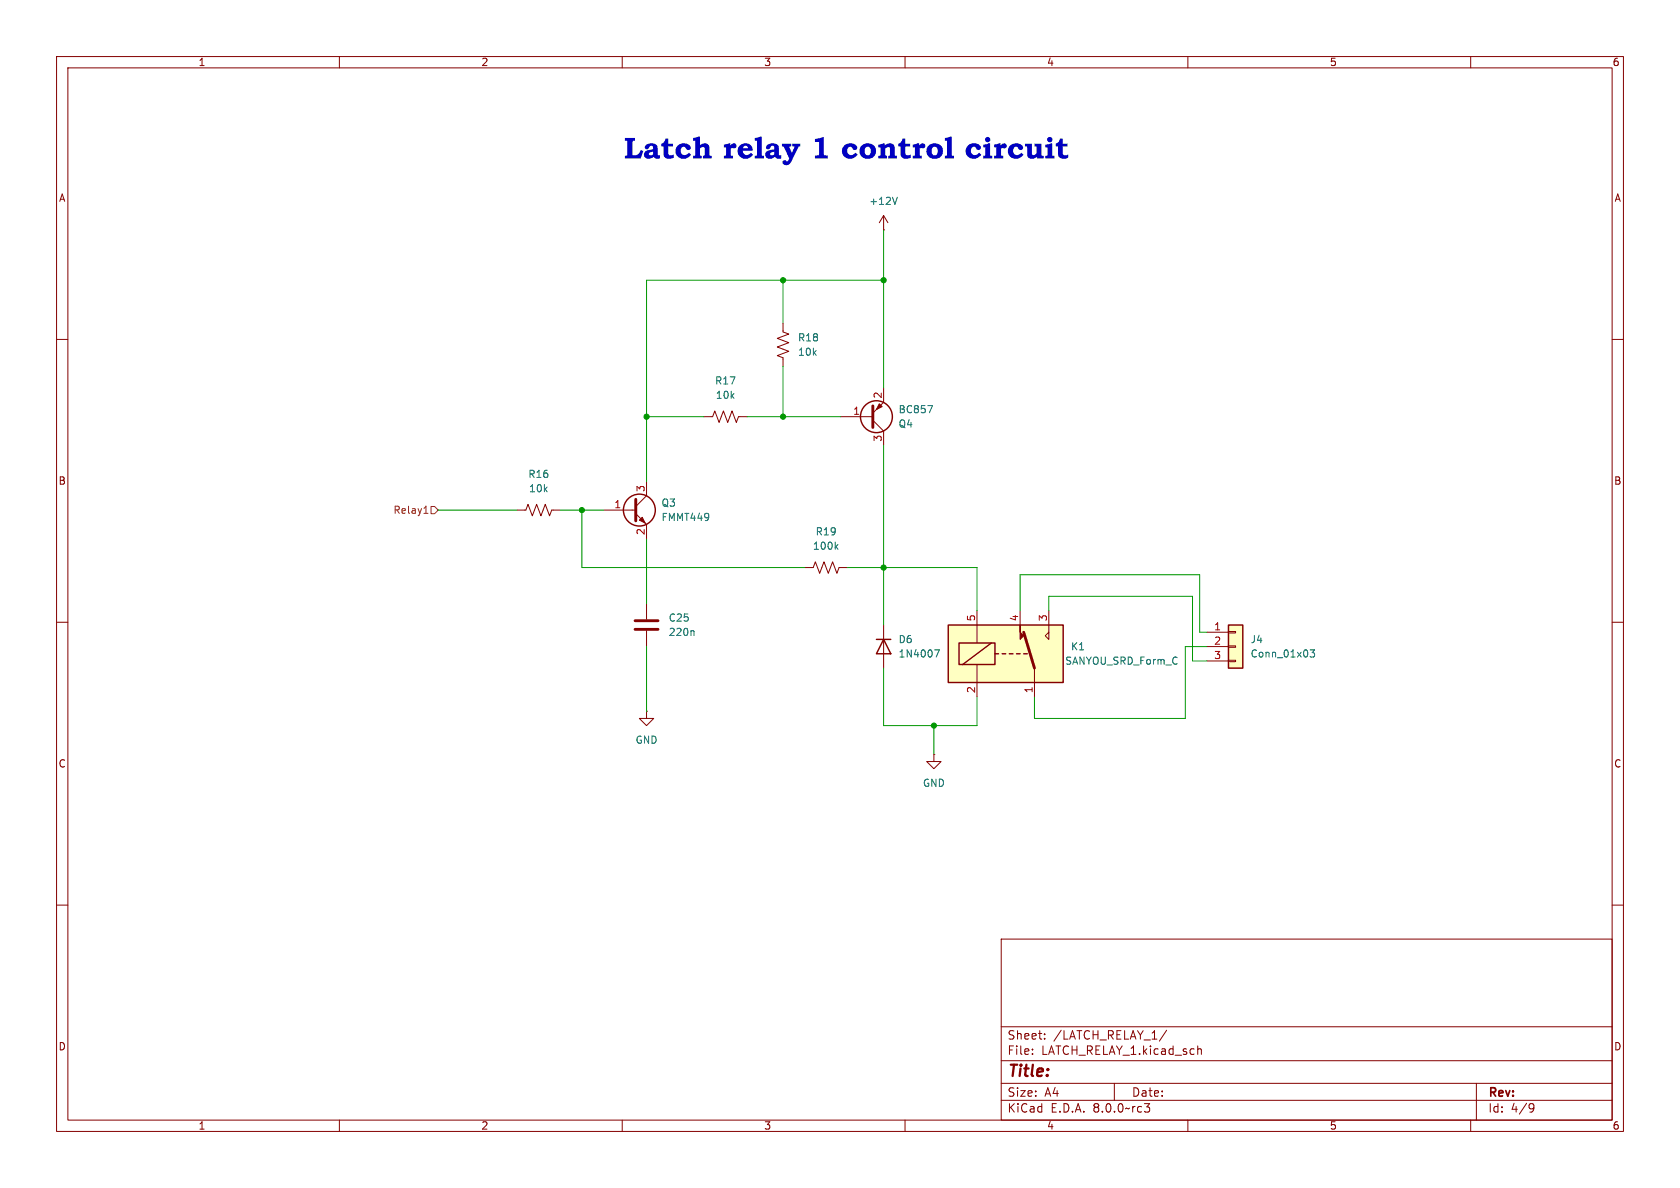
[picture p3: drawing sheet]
<svg xmlns="http://www.w3.org/2000/svg" width="297mm" height="210mm" viewBox="0 0 297 210" stroke-linecap="round" stroke-linejoin="round" font-family="sans-serif">
<g fill="none" stroke="#840000" stroke-width=".18">
<path d="M10 10h277v190h-277zM12 12h273v186h-273zM60 10v2M110 10v2M160 10v2M210 10v2M260 10v2M156.2 38.1v2.5M156.2 38.1l-.8 1.3M156.2 38.1l.8 1.3M10 60h2M138.4 57.2v1.5l1 .4-2 .7 2 .8-2 .7 2 .8-2 .8 1 .3v1.6"/>
<path d="M156.2 40.6h.1M285 60h2M124.5 73.7h1.5l.4-1.1 .7 2.1 .8-2.1 .8 2.1 .7-2.1 .8 2.1 .4-1h1.5M148.6 73.7h5.7M154.3 74.3l1.9 1.9v2.5M156.2 68.6v2.5l-1.9 1.9M91.4 90.2h1.6l.3-1 .8 2 .8-2 .7 2 .8-2 .8 2 .3-1h1.6M106.7 90.2h5.7M112.4 90.8l1.9 1.9v2.6M114.3 85.1v2.5l-1.9 1.9M10 110h2M114.3 106.7v2.8"/>
<path d="M114.3 111.5v2.8M142.2 100.3h1.6l.3-1 .8 2 .8-2 .7 2 .8-2 .8 2 .3-1h1.6M156.2 110.5v7.6M285 110h2M114.3 125.7v1.3h1.3l-1.3 1.3-1.3-1.3h1.3M114.3 125.7h.1M10 160h2M285 160h2M177 166h108v32h-108zM60 198v2M110 198v2M160 198v2"/>
<path d="M177 194.5h108M177 191.5h108M177 187.5h108M177 181.5h108M182.5 186.3v.1M182.5 185.5v.1M184.7 183.6v.1M184.7 182.8v.1M197 191.5v3M202.3 195.1h.9l-.5 .6 .5 .1v.5l-.2 .3h-.5M206.2 182.1l-1.2 2M210 198v2"/>
<path d="M211.7 184.9v1.5M211.7 185.5l.3-.1 .3 .1 .1 .9M260 198v2M261 191.5v6.5M270.6 195.1l.5 .1a.99 .99 0 0 1-.4 1.4h-.2M271.2 195.7l-.3 .3h-.3"/>
</g>
<path d="M154.3 71.8v3.8M112.4 88.3v3.8M112.3 111.3h4M112.3 109.7h4" fill="none" stroke="#840000" stroke-width=".51"/>
<g fill="#840000" stroke="#840000" stroke-width=".18">
<path d="M155.4 71.4l.6 .5-1.1 .5z"/>
<path d="M113 91.9l.5-.5 .5 1.1z"/>
</g>
<g fill="none" stroke="#840000" stroke-width=".25">
<path d="M154.9 113h2.6M156.2 113l1.3 2.6h-2.6z"/>
<circle cx="154.9" cy="73.7" r="2.82"/>
<circle cx="113" cy="90.2" r="2.82"/>
</g>
<path d="M158.6 34.9l-.4 1.2M164 71.7h.8l-.5 1.3M147.8 96.6l.3 .5M148.1 96.3l-.4 .4M122.5 111.5l.2 .2v.6M165.2 114.9h.9l-.6 1.2" fill="none" stroke="#006464" stroke-width=".18"/>
<path d="M167.6 110.5h20.4v10.2h-20.4z" fill="#ffffc2"/>
<path d="M172.7 108v5.7M172.7 117.5v5.7M180.3 108v2.5M182.9 118.1v5.1M185.4 108v5l-.6-.6 .6-.6" fill="none" stroke="#840000" stroke-width=".18"/>
<path d="M167.6 110.5h20.4v10.2h-20.4zM169.5 113.7h6.4v3.8h-6.4zM175.3 113.7l-5.1 3.8M175.9 115.6h.6M177.2 115.6h.6M178.4 115.6h.7M179.7 115.6h.6M181 115.6h.6" fill="none" stroke="#840000" stroke-width=".25"/>
<path d="M181 111.8l1.9 6.3" fill="none" stroke="#840000" stroke-width=".51"/>
<path d="M180.3 110.5v1.3l.7 .6-.7 .6z" fill="#840000" stroke="#840000" stroke-width=".18"/>
<path d="M217.2 110.5h2.5v7.6h-2.5z" fill="#ffffc2"/>
<path d="M213.4 111.8h3.8M213.4 114.3h3.8M213.4 116.8h3.8M217.2 116.7h1.2v.3h-1.2zM217.2 114.2h1.2v.2h-1.2zM217.2 111.6h1.2v.3h-1.2zM165.1 133.4v1.2h1.3l-1.3 1.3-1.3-1.3h1.3M165.1 133.4h.1" fill="none" stroke="#840000" stroke-width=".18"/>
<path d="M217.2 110.5h2.5v7.6h-2.5z" fill="none" stroke="#840000" stroke-width=".25"/>
<path d="M231.6 114.9h.8l-.4 .5 .3 .1v.5l-.1 .1-.6-.1" fill="none" stroke="#006464" stroke-width=".18"/>
<path d="M74.9 90.7h.8M75.2 89.7l.1-.2v1.2M76.2 89.5h.6l.7 .7-.7 .6h-.6z" fill="none" stroke="#725600" stroke-width=".18"/>
<g fill="#0000c2">
<path d="M167 24.4l1.3-.3v3.3l.4 .1v.5h-1.7v-.5h.3l.1-.2v-2.4h-.4z"/>
<path d="M187.4 24.5h.5v.9h.8v.5h-.8v.9a.54 .54 0 0 0 .3 .7 .54 .54 0 0 0 .6-.2v.6l-.4 .1a.99 .99 0 0 1-1.4-.8v-1.3h-.3v-.5a.98 .98 0 0 0 .7-.9z"/>
</g>
<g fill="none" stroke="#009600" stroke-width=".18">
<path d="M138.4 49.5v7.7M156.2 49.5h-41.9v35.6M156.2 40.6v28M114.3 73.7h10.2M132.1 73.7h16.5M138.4 64.8v8.9M156.2 78.7v31.8M77.5 90.2h13.9M99.1 90.2h7.6M102.9 90.2v10.1h39.3M114.3 95.3v11.4M114.3 114.3v11.4"/>
<path d="M149.9 100.3h22.8v7.7M156.2 118.1v10.2h16.5v-5.1M180.3 108v-6.4h31.8v10.2h1.3M185.4 108v-2.6h25.4v11.4h2.6M213.4 114.3h-3.9v12.7h-26.6v-3.8M165.1 128.3v5.1"/>
</g>
<g fill="#009600" stroke="#009600" stroke-width=".18">
<circle cx="138.4" cy="49.5" r=".46"/>
<circle cx="156.2" cy="49.5" r=".46"/>
<circle cx="138.4" cy="73.7" r=".46"/>
<circle cx="102.9" cy="90.2" r=".46"/>
<circle cx="114.3" cy="73.7" r=".46"/>
<circle cx="156.2" cy="100.3" r=".46"/>
<circle cx="165.1" cy="128.3" r=".46"/>
</g>
<g font-size="5.3" fill="#0000c2">
<text x="110.3" y="29.6">Latch relay 1 control</text>
<text x="170.5" y="29.6">circuit</text>
</g>
<text font-size="2.8" fill="#840000" x="178" y="190.9">Title:</text>
<g font-size="2.1" fill="#840000">
<text x="178" y="184">Sheet:</text>
<text x="186.2" y="184">/LATCH_RELAY_1/</text>
<text x="178" y="186.7">File:</text>
<text x="184.1" y="186.7">LATCH_RELAY_1.kicad_sch</text>
<text x="178" y="196.9">KiCad</text>
<text x="178" y="194.1">Size:</text>
<text x="184.7" y="194.1">A4</text>
<text x="185.7" y="196.9">E.D.A.</text>
<text x="193.3" y="196.9">8.0.0~rc3</text>
<text x="200" y="194.1">Date:</text>
<text x="263" y="194.3">Rev:</text>
<text x="263" y="196.9">Id:</text>
<text x="267.1" y="196.9">4/9</text>
</g>
<g font-size="1.8" fill="#840000">
<text x="35" y="11.9">1</text>
<text x="85" y="11.9">2</text>
<text x="135" y="11.9">3</text>
<text x="185" y="11.9">4</text>
<text x="235" y="11.9">5</text>
<text x="285" y="11.9">6</text>
<text x="10.3" y="35.9">A</text>
<text x="285.3" y="35.9">A</text>
<text x="10.3" y="85.9">B</text>
<text x="285.3" y="85.9">B</text>
<text x="10.3" y="135.9">C</text>
<text x="285.3" y="135.9">C</text>
<text x="10.3" y="185.9">D</text>
<text x="285.3" y="185.9">D</text>
<text x="35" y="199.9">1</text>
<text x="85" y="199.9">2</text>
<text x="135" y="199.9">3</text>
<text x="185" y="199.9">4</text>
<text x="235" y="199.9">5</text>
<text x="285" y="199.9">6</text>
</g>
<g font-size="1.8" fill="#006464">
<text x="153.6" y="36.4">+12V</text>
<text x="141" y="63.1">10k</text>
<text x="141" y="60.6">R18</text>
<text x="126.3" y="68.2">R17</text>
<text x="126.4" y="70.7">10k</text>
<text x="158.8" y="73.3">BC857</text>
<text x="158.8" y="75.8">Q4</text>
<text x="93.3" y="84.7">R16</text>
<text x="93.4" y="87.2">10k</text>
<text x="116.8" y="89.8">Q3</text>
<text x="116.8" y="92.3">FMMT449</text>
<text x="144.1" y="94.8">R19</text>
<text x="143.6" y="97.4">100k</text>
<text x="118.1" y="112.6">220n</text>
<text x="118.1" y="110.1">C25</text>
<text x="158.8" y="113.9">D6</text>
<text x="221" y="113.9">J4</text>
<text x="158.8" y="116.4">1N4007</text>
<text x="188.2" y="117.7">SANYOU_SRD_Form_C</text>
<text x="189.2" y="115.2">K1</text>
<text x="221" y="116.4">Conn_01x03</text>
<text x="112.3" y="131.7">GND</text>
<text x="163.1" y="139.3">GND</text>
</g>
<g font-size="1.8" fill="#a90000">
<text x="156" y="70.6" transform="rotate(-90 156 70.6)">2</text>
<text x="150.7" y="73.4">1</text>
<text x="156" y="78.2" transform="rotate(-90 156 78.2)">3</text>
<text x="108.5" y="89.9">1</text>
<text x="114" y="87.1" transform="rotate(-90 114 87.1)">3</text>
<text x="114" y="94.7" transform="rotate(-90 114 94.7)">2</text>
<text x="172.5" y="109.9" transform="rotate(-90 172.5 109.9)">5</text>
<text x="180.1" y="109.9" transform="rotate(-90 180.1 109.9)">4</text>
<text x="185.2" y="109.9" transform="rotate(-90 185.2 109.9)">3</text>
<text x="214.6" y="111.5">1</text>
<text x="214.6" y="114">2</text>
<text x="214.6" y="116.6">3</text>
<text x="172.5" y="122.6" transform="rotate(-90 172.5 122.6)">2</text>
<text x="182.6" y="122.6" transform="rotate(-90 182.6 122.6)">1</text>
</g>
<text font-size="1.8" fill="#725600" x="69.5" y="91">Relay1</text>
</svg>
